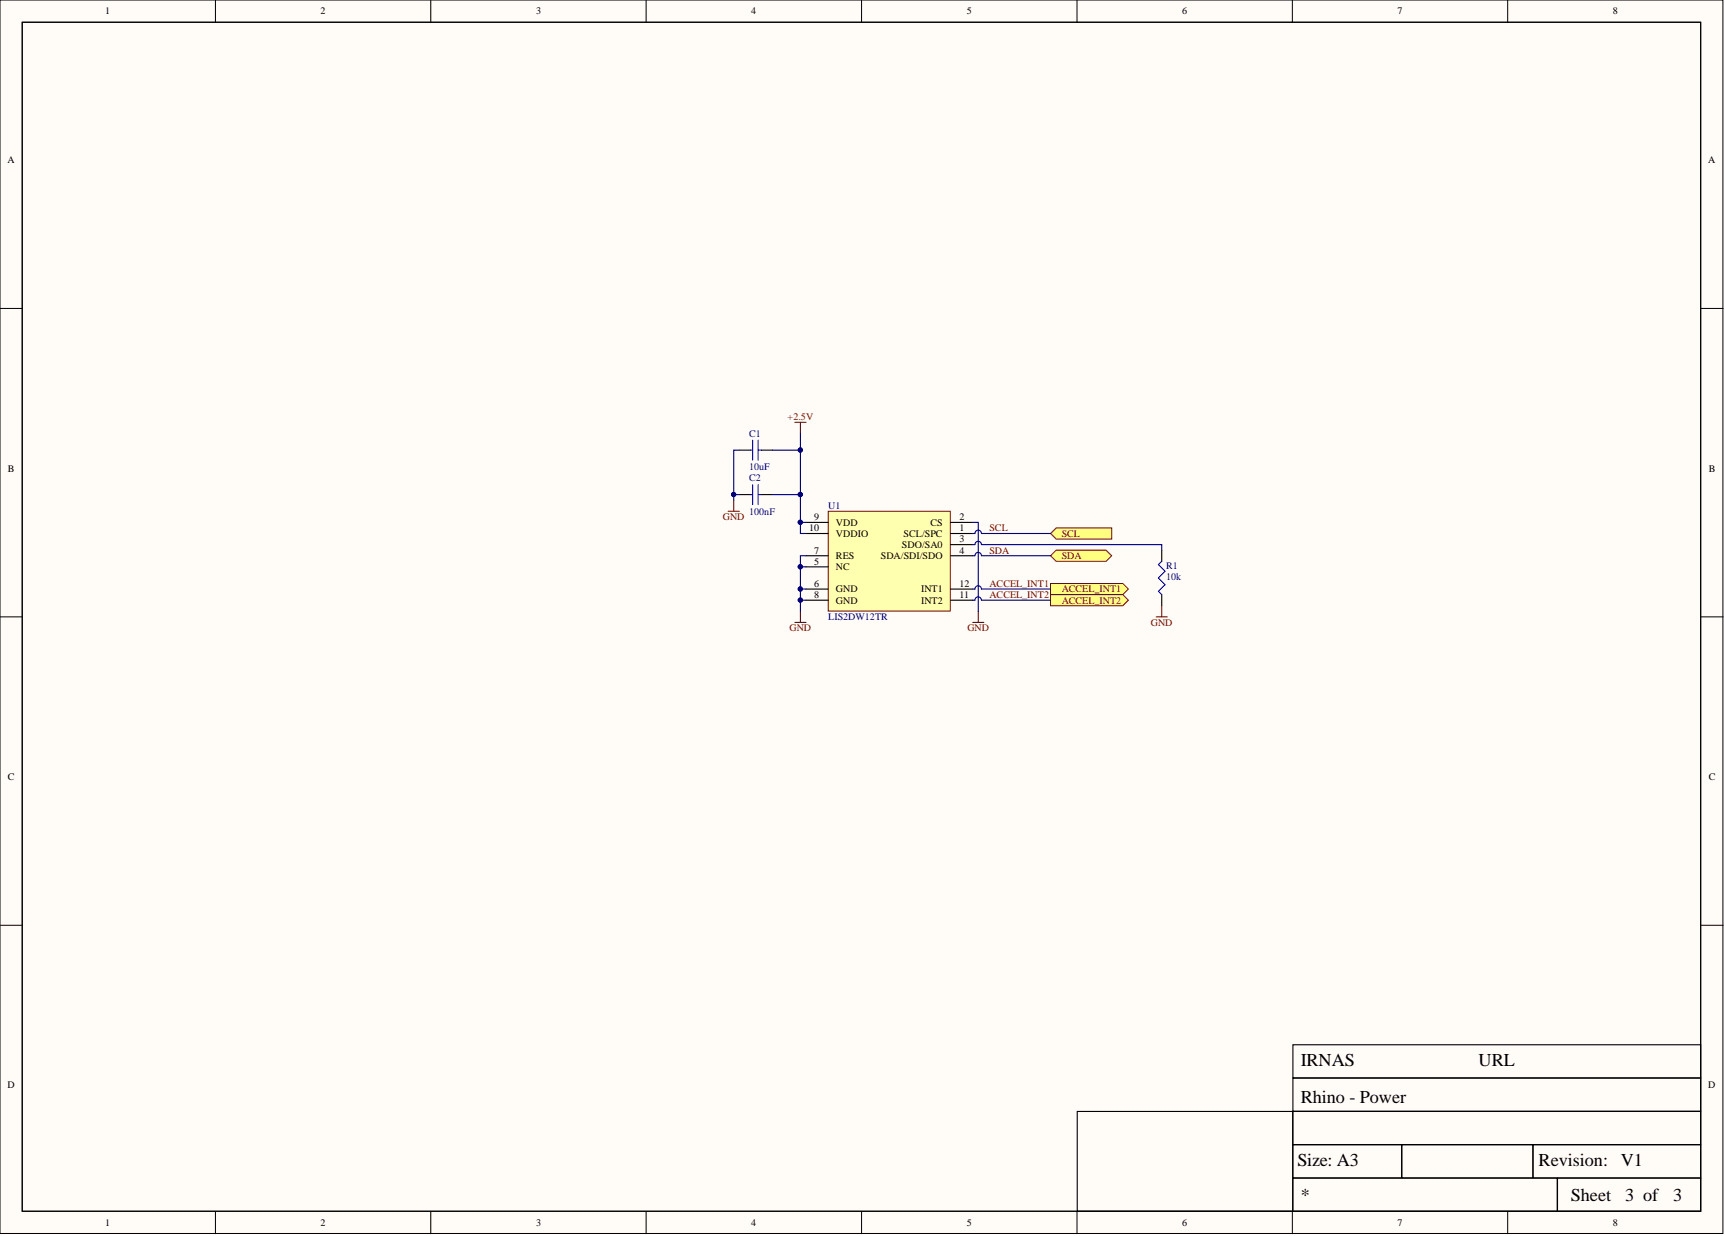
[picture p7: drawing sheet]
<svg xmlns="http://www.w3.org/2000/svg" width="393mm" height="282mm" viewBox="0 0 393 282" stroke-linecap="round" stroke-linejoin="round" font-family="sans-serif">
<g fill="#fffcf8" stroke="#000" stroke-width=".23">
<path d="M0 0h392.9v281.3h-392.9z"/>
<path d="M5.1 5.1h382.7v271.1h-382.7z"/>
</g>
<g fill="none" stroke="#000" stroke-width=".23">
<path d="M49.1 0v5.1M98.2 0v5.1M147.3 0v5.1M196.5 0v5.1M245.6 0v5.1M294.7 0v5.1M343.8 0v5.1M0 70.3h5.1M387.9 70.3h5M0 140.7h5.1M387.9 140.7h5M0 211h5.1"/>
<path d="M387.9 211h5M49.1 276.3v5M98.2 276.3v5M147.3 276.3v5M196.5 276.3v5M245.6 276.3v5M294.7 276.3v5M343.8 276.3v5"/>
</g>
<path d="M5.1 5.1h382.7v271.1h-382.7zM294.8 238.3h93v7.5h-93zM245.6 253.5h49.2v22.7h-49.2zM294.8 253.5h93v7.5h-93zM294.8 245.9h93v7.5h-93zM294.8 261.1h24.8v7.5h-24.8zM294.8 268.7h60.3v7.5h-60.3zM319.7 261.1h29.8v7.5h-29.8zM349.6 261.1h38.2v7.5h-38.2zM355.2 268.7h32.6v7.5h-32.6z" fill="none" stroke="#000" stroke-width=".25"/>
<path d="M188.9 116.6h27.8v22.8h-27.8z" fill="#ffffb0" stroke="#800000" stroke-width=".23"/>
<g fill="none" stroke="#000" stroke-width=".25">
<path d="M168.6 102.7h2.5M168.6 112.8h2.5M173.6 102.7h2.6M173.6 112.8h2.6M183.8 119.1h5.1M216.7 119.1h5.1M183.8 121.7h5.1M183.8 126.7h5.1M183.8 136.9h5.1M183.8 134.3h5.1M183.8 129.3h5.1M216.7 121.7h5.1"/>
<path d="M216.7 124.2h5.1M216.7 126.7h5.1M216.7 136.9h5.1M216.7 134.3h5.1"/>
</g>
<path d="M181.3 96.3h2.5M182.5 96.3v2.6M166 116.6h2.6M167.3 114.1v2.5M182.5 139.4v2.5M223.1 139.4v2.5M181.3 141.9h2.5M221.8 141.9h2.5" fill="none" stroke="#800000" stroke-width=".25"/>
<path d="M171.1 102.7h.5M171.1 112.8h.5M171.6 100.4v4.5M171.6 110.5v4.6M172.9 102.7h.7M172.9 100.4v4.5M172.9 110.5v4.6M172.9 112.8h.7" fill="none" stroke="#00f" stroke-width=".25"/>
<g fill="#ffff80" stroke="#800000" stroke-width=".23">
<path d="M239.6 121.7l1.2-1.3h12.7v2.5h-12.7z" fill-rule="evenodd"/>
<path d="M239.6 126.7l1.2-1.2h11.4l1.3 1.2-1.3 1.3h-11.4z" fill-rule="evenodd"/>
<path d="M239.6 133.1h16.4l1.3 1.2-1.3 1.3h-16.4z" fill-rule="evenodd"/>
<path d="M239.6 135.6h16.4l1.3 1.3-1.3 1.2h-16.4z" fill-rule="evenodd"/>
</g>
<g fill="none" stroke="#000080" stroke-width=".25">
<path d="M182.5 98.9v13.9h-6.3M168.6 112.8h-1.3v1.3M168.6 102.7h-1.3v10.1M176.2 102.7h6.3M182.5 112.8v6.3h1.3M182.5 119.1v2.6h1.3M221.8 119.1h1.3v20.3M183.8 136.9h-1.3v2.5M183.8 134.3h-1.3v2.6M183.8 129.3h-1.3v5M183.8 126.7h-1.3v2.6M223.8 136.9a.74 .74 0 0 0-.7-.8 .74 .74 0 0 0-.8 .8h-.5"/>
<path d="M223.8 134.3a.74 .74 0 0 0-.7-.7 .74 .74 0 0 0-.8 .7h-.5M223.8 126.7a.74 .74 0 0 0-.7-.7 .74 .74 0 0 0-.8 .7h-.5M223.8 121.7a.74 .74 0 0 0-.7-.8 .74 .74 0 0 0-.8 .8h-.5M223.8 124.2a.74 .74 0 0 0-.7-.8 .74 .74 0 0 0-.8 .8h-.5M223.8 124.2h41.1v1.3M223.8 136.9h15.8M223.8 134.3h15.8M223.8 126.7h15.8M223.8 121.7h15.8"/>
</g>
<g fill="#000080" stroke="#000080" stroke-width=".23">
<circle cx="182.5" cy="102.6" r=".48"/>
<circle cx="182.5" cy="112.8" r=".48"/>
<circle cx="182.5" cy="119.1" r=".48"/>
<circle cx="167.3" cy="112.8" r=".48"/>
<circle cx="182.5" cy="136.8" r=".48"/>
<circle cx="182.5" cy="134.3" r=".48"/>
<circle cx="182.5" cy="129.2" r=".48"/>
</g>
<path d="M264.9 138.1v2.6M263.6 140.7h2.6" fill="none" stroke="#800000" stroke-width=".25"/>
<path d="M264.9 128l-.8 .8 1.6 1.5-1.6 1.5 1.6 1.5-1.6 1.5 .8 .8" fill="none" stroke="#00f" stroke-width=".25"/>
<path d="M264.9 125.5v2.5M264.9 135.6v2.5" fill="none" stroke="#000" stroke-width=".25"/>
<g font-size="4.1">
<text x="296.6" y="243.2">IRNAS</text>
<text x="337.2" y="243.2">URL</text>
<text x="296.6" y="251.6">Rhino - Power</text>
<text x="295.8" y="266">Size: A3</text>
<text x="350.8" y="266">Revision:</text>
<text x="369.6" y="266">V1</text>
<text x="296.6" y="273.9">*</text>
<text x="358.2" y="273.9">Sheet</text>
<text x="370.6" y="273.9">3 of</text>
<text x="381.5" y="273.9">3</text>
</g>
<g font-size="2.3">
<text x="24" y="3.3">1</text>
<text x="73.1" y="3.3">2</text>
<text x="122.2" y="3.3">3</text>
<text x="171.3" y="3.3">4</text>
<text x="220.5" y="3.3">5</text>
<text x="269.6" y="3.3">6</text>
<text x="318.7" y="3.3">7</text>
<text x="367.8" y="3.3">8</text>
<text x="1.7" y="37.2">A</text>
<text x="389.5" y="37.2">A</text>
<text x="1.8" y="107.6">B</text>
<text x="389.6" y="107.6">B</text>
<text x="185.7" y="118.6">9</text>
<text x="190.6" y="119.9">VDD</text>
<text x="212.2" y="119.9">CS</text>
<text x="218.8" y="118.6">2</text>
<text x="184.5" y="121.2">10</text>
<text x="190.6" y="122.4">VDDIO</text>
<text x="205.7" y="125">SDO/SA0</text>
<text x="206.1" y="122.4">SCL/SPC</text>
<text x="218.8" y="121.2">1</text>
<text x="218.8" y="123.7">3</text>
<text x="185.7" y="128.8">5</text>
<text x="185.7" y="126.2">7</text>
<text x="190.6" y="130">NC</text>
<text x="190.6" y="127.5">RES</text>
<text x="200.9" y="127.5">SDA/SDI/SDO</text>
<text x="218.8" y="126.2">4</text>
<text x="185.7" y="133.8">6</text>
<text x="185.7" y="136.4">8</text>
<text x="190.6" y="135.1">GND</text>
<text x="190.6" y="137.6">GND</text>
<text x="210" y="137.6">INT2</text>
<text x="210" y="135.1">INT1</text>
<text x="218.8" y="136.4">11</text>
<text x="218.8" y="133.8">12</text>
<text x="1.8" y="177.9">C</text>
<text x="389.6" y="177.9">C</text>
<text x="1.7" y="248.2">D</text>
<text x="389.5" y="248.2">D</text>
<text x="24" y="279.6">1</text>
<text x="73.1" y="279.6">2</text>
<text x="122.2" y="279.6">3</text>
<text x="171.3" y="279.6">4</text>
<text x="220.5" y="279.6">5</text>
<text x="269.6" y="279.6">6</text>
<text x="318.7" y="279.6">7</text>
<text x="367.8" y="279.6">8</text>
</g>
<g font-size="2.3" fill="#800000">
<text x="179.6" y="95.8">+2.5V</text>
<text x="164.8" y="118.6">GND</text>
<text x="225.6" y="121.2">SCL</text>
<text x="242.1" y="122.4">SCL</text>
<text x="225.6" y="126.2">SDA</text>
<text x="242.1" y="127.5">SDA</text>
<text x="225.6" y="133.8">ACCEL_INT1</text>
<text x="225.6" y="136.4">ACCEL_INT2</text>
<text x="242.1" y="135.1">ACCEL_INT1</text>
<text x="242.1" y="137.6">ACCEL_INT2</text>
<text x="180" y="144">GND</text>
<text x="220.6" y="144">GND</text>
<text x="262.4" y="142.7">GND</text>
</g>
<g font-size="2.3" fill="#000080">
<text x="170.9" y="99.6">C1</text>
<text x="170.9" y="107.2">10uF</text>
<text x="170.9" y="109.8">C2</text>
<text x="170.9" y="117.4">100nF</text>
<text x="188.9" y="116.1">U1</text>
<text x="265.9" y="129.8">R1</text>
<text x="265.9" y="132.3">10k</text>
<text x="188.9" y="141.4">LIS2DW12TR</text>
</g>
</svg>
